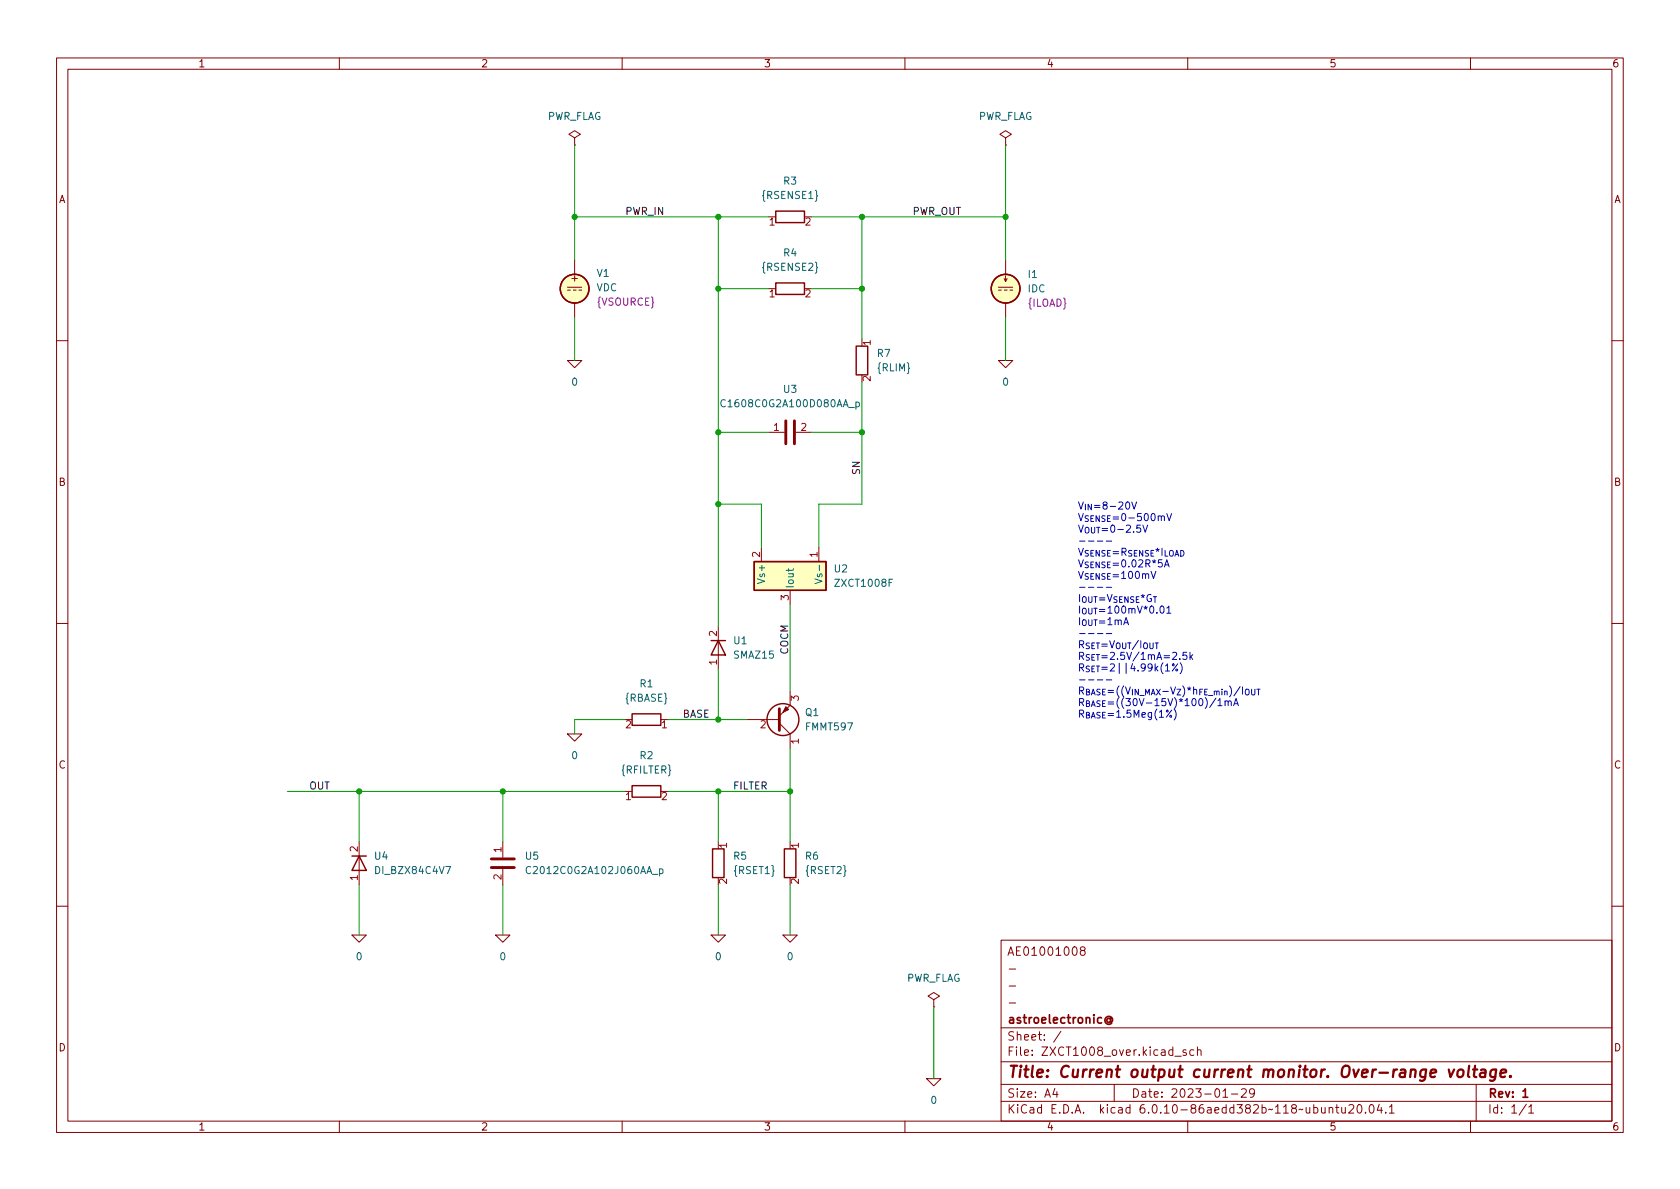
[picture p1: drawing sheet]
<svg xmlns="http://www.w3.org/2000/svg" width="297mm" height="210mm" viewBox="0 0 297 210" stroke-linecap="round" stroke-linejoin="round" font-family="sans-serif">
<g fill="none" stroke="#840000" stroke-width=".18">
<path d="M10 10.2h277v190.1h-277zM12 12.2h273v186.1h-273zM60 10.2v2M110 10.2v2M160 10.2v2M210 10.2v2M260 10.2v2M101.6 24.4l1-.7-1-.6-1 .6 1 .7v1.2M101.6 25.6h.1M177.8 24.4l1-.7-1-.6-1 .6 1 .7v1.2M177.8 25.6h.1M100.3 50.8h2.6"/>
<path d="M100.3 51.3h.5M101.3 51.3h.6M101.6 46v2.5M101.6 53.6v2.5M102.4 51.3h.5M176.5 50.8h2.6M176.5 51.3h.5M177.5 49.3l.3 .5 .3-.5M177.5 51.3h.6M177.8 46v2.5M177.8 48.8v1M177.8 53.6v2.5"/>
<path d="M178.6 51.3h.5M10 60.2h2M100.3 63.7h2.6l-1.3 1.3zM135.9 76.4h2.8M140.7 76.4h2.8M176.5 63.7h2.6l-1.3 1.3zM285 60.2h2M134.6 96.8v2.5M144.8 96.8v2.5M10 110.2h2M127 110.7v7.7M139.7 104.4v2.5"/>
<path d="M285 110.2h2M100.3 129.8h2.6l-1.3 1.3zM132.1 127.2h5.7M137.8 127.9l1.9 1.9v2.5M139.7 122.2v2.5l-1.9 1.9M63.5 148.8v7.7M88.9 148.8v2.8M88.9 153.7v2.8M10 160.2h2M62.2 165.3h2.6l-1.3 1.3zM87.6 165.3h2.6l-1.3 1.3zM125.7 165.3h2.6l-1.3 1.3z"/>
<path d="M138.4 165.3h2.6l-1.3 1.3zM165.1 176.8l1-.7-1-.6-1 .6 1 .7v1.2M165.1 178h.1M177 166.3h108v32h-108zM178.4 177.4h1.2M178.4 174.4h1.2M178.4 171.4h1.2M191.3 168.1l-.3-.3 .1-.2 .2-.2 .4 .1 .2 .2-.1 .2-.7 .2-.1 .3 .1 .4 .2 .1h.3l.3-.3v-.2l-.3-.3M285 160.2h2M60 198.3v2M110 198.3v2M160 198.3v2"/>
<path d="M163.8 190.7h2.6l-1.3 1.3zM177 194.8h108M177 191.8h108M177 187.8h108M177 181.8h108M186.5 192.5l-.4 1h1M186.9 193v1M187.6 182.4l-1.3 1.9M197 191.8v3M207.7 186.8h1.2M209.7 185.7l-.3-.1-.3 .2 .1 .3 .5 .1v.4h-.6M210 198.3v2"/>
<path d="M211.1 185.7l-.5-.1-.2 .3v.4l.1 .3h.6M211.7 185.8l.2-.2 .4 .1 .1 .9M211.7 185.1v1.5M216.2 194h.9M217.7 193.5h1.2M219.5 192.7l.6-.2 .2 .2 .1 .3-1 1h1M221.8 193.2l-.3 .3-.4-.1-.2-.2 .2-.6 .4-.1 .2 .2a.99 .99 0 0 1-.3 1.3h-.3M235 196l.2-.2 .4 .1v.9M235 195.8v1M236.1 195.8h.6M236.4 195.3v1.3l.3 .2M237.2 195.8l.1 1h.3l.3-.1"/>
<path d="M237.9 195.8v1M238.5 195.5l.6-.2 .2 .2 .1 .3-1 1h1M240.1 195.5l.2-.2a.81 .81 0 0 1 .6 .7 .81 .81 0 0 1-.3 .8h-.2a.81 .81 0 0 1-.3-1.3zM241.4 196.7v.1M242.3 195.4l.1-.1a.81 .81 0 0 1 .6 .7 .81 .81 0 0 1-.3 .8h-.1a.81 .81 0 0 1-.6-.6 .81 .81 0 0 1 .3-.8zM243.9 195.3l-.4 1h.9M244.2 195.8v1M245 196.7v.1M245.6 195.8l.5-.5v1.5M245.6 196.8h.9M260 198.3v2M261 191.8v6.5"/>
<path d="M269.9 195.3l-1.3 1.9M270.3 195.8l.4-.5v1.5M270.3 196.8h.9"/>
</g>
<path d="M196.3 180.2a.36 .36 0 0 0-.5 0 .36 .36 0 0 0 0 .5 .36 .36 0 0 0 .5-.1M196.3 180.1v.5l.2 .1a.63 .63 0 0 0-.2-1 .63 .63 0 0 0-.9 .4 .7 .7 0 0 0 .3 .9 .7 .7 0 0 0 .9-.1M269.3 193l.4-.5v1.5M269.3 194h.8" fill="none" stroke="#840000" stroke-width=".3"/>
<path d="M256.2 189.1l.3 1.4 .6-1.4M257.8 189.3a.52 .52 0 0 1 .6-.2 .52 .52 0 0 1 .4 .4l-.1 .6a.55 .55 0 0 1-.5 .4 .55 .55 0 0 1-.5-.4zM259.8 188.5l-.3 1.7 .3 .3M260.4 189.1h.8M260.8 188.5l-.2 1.7 .1 .2 .3 .1M261.9 189.2l.2-.1 .5 .1v1.3M262.7 189.6l-.7 .1a.4 .4 0 0 0-.3 .3 .4 .4 0 0 0 .2 .5l.7-.1M264.5 189.2a.66 .66 0 0 0-1 .3v.6l.1 .3 .2 .1 .6-.1M264.5 189.1l-.2 1.6a.6 .6 0 0 1-.9 .3M265.3 189.8l1-.2-.1-.4-.5-.1-.3 .3-.1 1 .2 .1 .6-.1M267.1 190.3v.1l-.1 .1v-.1l.1-.1-.1 .2" fill="none" stroke="#840000" stroke-width=".4"/>
<g fill="none" stroke="#840000" stroke-width=".25">
<path d="M137.2 37.3h5v2.1h-5zM137.2 50h5v2.1h-5zM151.4 61.2h2v5.1h-2zM133.3 99.3h12.7v5.1h-12.7zM125.7 113.3h2.6M127 113.3l1.3 2.5h-2.6zM111.8 138.9h5v2.1h-5zM111.8 126.2h5v2.1h-5zM62.2 151.4h2.6M63.5 151.4l1.3 2.5h-2.6zM126 150.1h2v5.1h-2zM138.7 150.1h2v5.1h-2z"/>
<circle cx="101.6" cy="51" r="2.54"/>
<circle cx="177.8" cy="51" r="2.54"/>
<circle cx="138.4" cy="127.2" r="2.82"/>
</g>
<g fill="#ffffc2" stroke="#ffffc2" stroke-width=".18">
<path d="M133.3 99.3h12.7v5.1h-12.7z"/>
<circle cx="177.8" cy="51" r="2.54"/>
<circle cx="101.6" cy="51" r="2.54"/>
</g>
<path d="M128.2 70.8a.6 .6 0 0 0-.8 .4 .6 .6 0 0 0 .6 .7l.2-.1M151.3 71.2l.4-.1 .2 .2-.1 .6h-.5M151.3 71.1v1.3M139.4 100.6v.4M140.3 100.6l-.2 .3h-1.1M144.1 102.4l1.3 .4-1.3 .4M93.8 153.3a.6 .6 0 0 0-.8 .5 .6 .6 0 0 0 .6 .7l.2-.1M116.6 153.7l.4-.1 .2 .3-.1 .5h-.5M116.6 153.6v1.3" fill="none" stroke="#006464" stroke-width=".18"/>
<path d="M138.9 74.4v4.1M140.5 74.4v4.1M137.8 125.3v3.9M86.9 153.4h4M86.9 151.9h4" fill="none" stroke="#840000" stroke-width=".51"/>
<path d="M138.9 125l.5 .5-1 .5z" fill="#840000" stroke="#840000" stroke-width=".18"/>
<g fill="none" stroke="#0000c2" stroke-width=".18">
<path d="M190.9 95.7h.9M192.5 95.7h.9M194 95.7h1M195.6 95.7h1M190.9 103.9h.9M190.9 112h.9M192.5 103.9h.9M192.5 112h.9M194 103.9h1M194 112h1M195.6 103.9h1M195.6 112h1"/>
<path d="M208.7 117.2a1.46 1.46 0 0 1 0 1.9M190.9 120.2h.9M192.5 120.2h.9M194 120.2h1M195.6 120.2h1M217.1 124.1l.2-.2 .3 .1 .1 .8M218.1 124.8l.4-1.3 .5 1.3M218.2 124.4h.6"/>
</g>
<g fill="none" stroke="#009600" stroke-width=".18">
<path d="M101.6 25.6v20.4M101.6 38.3h34.3M127 38.3v72.4M143.5 38.3h34.3M152.4 38.3v21.6M177.8 25.6v20.4M101.6 56.1v7.6M127 51h8.9M143.5 51h8.9M177.8 56.1v7.6M127 76.4h8.9M143.5 76.4h8.9"/>
<path d="M152.4 67.6v21.5h-7.6v7.7M127 89.1h7.6v7.7M127 118.4v8.8M139.7 106.9v15.3M50.8 139.9h59.7M63.5 139.9v8.9M88.9 139.9v8.9M110.5 127.2h-8.9v2.6M118.1 127.2h14M118.1 139.9h21.6M127 139.9v8.9M139.7 132.3v16.5"/>
<path d="M63.5 156.5v8.8M88.9 156.5v8.8M127 156.5v8.8M139.7 156.5v8.8M165.1 178v12.7"/>
</g>
<g fill="#009600" stroke="#009600" stroke-width=".18">
<circle cx="127" cy="38.3" r=".46"/>
<circle cx="127" cy="51" r=".46"/>
<circle cx="152.4" cy="76.4" r=".46"/>
<circle cx="152.4" cy="51" r=".46"/>
<circle cx="152.4" cy="38.3" r=".46"/>
<circle cx="101.6" cy="38.3" r=".46"/>
<circle cx="177.8" cy="38.3" r=".46"/>
<circle cx="127" cy="89.1" r=".46"/>
<circle cx="127" cy="76.4" r=".46"/>
<circle cx="127" cy="127.2" r=".46"/>
<circle cx="127" cy="139.9" r=".46"/>
<circle cx="139.7" cy="139.9" r=".46"/>
<circle cx="88.9" cy="139.9" r=".46"/>
<circle cx="63.5" cy="139.9" r=".46"/>
</g>
<text font-size="2.8" fill="#840000" x="178" y="190.6">Title: Current output current monitor. Over-range voltage.</text>
<g font-size="2.1" fill="#840000">
<text x="178" y="169">AE01001008</text>
<text x="178" y="184">Sheet: /</text>
<text x="178" y="181">astroelectronic@</text>
<text x="178" y="186.7">File: ZXCT1008_over.kicad_sch</text>
<text x="178" y="196.9">KiCad E.D.A. kicad 6.0.10-86aedd382b~118~ubuntu20.04.1</text>
<text x="178" y="194.1">Size: A4</text>
<text x="200" y="194.1">Date: 2023-01-29</text>
<text x="263" y="194.1">Rev: 1</text>
<text x="263" y="196.9">Id: 1/1</text>
</g>
<g font-size="1.8" fill="#840000">
<text x="35" y="11.9">1</text>
<text x="85" y="11.9">2</text>
<text x="135" y="11.9">3</text>
<text x="185" y="11.9">4</text>
<text x="235" y="11.9">5</text>
<text x="285" y="11.9">6</text>
<text x="10.3" y="35.9">A</text>
<text x="285.3" y="35.9">A</text>
<text x="101.1" y="49.8">+</text>
<text x="10.3" y="85.9">B</text>
<text x="285.3" y="85.9">B</text>
<text x="10.3" y="135.9">C</text>
<text x="285.3" y="135.9">C</text>
<text x="10.3" y="185.9">D</text>
<text x="285.3" y="185.9">D</text>
<text x="35" y="199.9">1</text>
<text x="85" y="199.9">2</text>
<text x="135" y="199.9">3</text>
<text x="185" y="199.9">4</text>
<text x="235" y="199.9">5</text>
<text x="285" y="199.9">6</text>
</g>
<g font-size="1.8" fill="#006464">
<text x="96.6" y="21.2">PWR_FLAG</text>
<text x="172.8" y="21.2">PWR_FLAG</text>
<text x="134.9" y="35.2">{RSENSE1}</text>
<text x="138.6" y="32.6">R3</text>
<text x="134.9" y="47.9">{RSENSE2}</text>
<text x="138.6" y="45.3">R4</text>
<text x="105.4" y="51.5">VDC</text>
<text x="105.6" y="49">V1</text>
<text x="181.7" y="51.7">IDC</text>
<text x="181.9" y="49.1">I1</text>
<text x="155.1" y="63.1">R7</text>
<text x="155.2" y="65.7">{RLIM}</text>
<text x="101.1" y="68.2">0</text>
<text x="138.6" y="69.5">U3</text>
<text x="177.3" y="68.2">0</text>
<text x="128.2" y="72">C1608C0G2A100D080AA_p</text>
<text x="147.5" y="101.2">U2</text>
<text x="135.3" y="102.8" transform="rotate(-90 135.3 102.8)">Vs+</text>
<text x="140.3" y="104.1" transform="rotate(-90 140.3 104.1)">Iout</text>
<text x="145.4" y="102.3" transform="rotate(-90 145.4 102.3)">Vs-</text>
<text x="147.9" y="103.8">ZXCT1008F</text>
<text x="129.8" y="113.9">U1</text>
<text x="129.8" y="116.5">SMAZ15</text>
<text x="110.5" y="124.1">{RBASE}</text>
<text x="113.2" y="121.5">R1</text>
<text x="142.4" y="126.6">Q1</text>
<text x="142.6" y="129.2">FMMT597</text>
<text x="101.1" y="134.2">0</text>
<text x="109.9" y="136.8">{RFILTER}</text>
<text x="113.2" y="134.2">R2</text>
<text x="66.3" y="152">U4</text>
<text x="66.6" y="154.6">DI_BZX84C4V7</text>
<text x="92.9" y="152">U5</text>
<text x="93.8" y="154.6">C2012C0G2A102J060AA_p</text>
<text x="129.7" y="152">R5</text>
<text x="129.8" y="154.6">{RSET1}</text>
<text x="142.4" y="152">R6</text>
<text x="142.5" y="154.6">{RSET2}</text>
<text x="63" y="169.8">0</text>
<text x="88.4" y="169.8">0</text>
<text x="126.5" y="169.8">0</text>
<text x="139.2" y="169.8">0</text>
<text x="160.1" y="173.6">PWR_FLAG</text>
<text x="164.6" y="195.2">0</text>
</g>
<g font-size="1.8" fill="#0f0f0f">
<text x="110.5" y="38">PWR_IN</text>
<text x="161.3" y="38">PWR_OUT</text>
<text x="152.1" y="84.1" transform="rotate(-90 152.1 84.1)">SN</text>
<text x="139.4" y="115.8" transform="rotate(-90 139.4 115.8)">COCM</text>
<text x="120.6" y="126.9">BASE</text>
<text x="54.6" y="139.6">OUT</text>
<text x="129.5" y="139.6">FILTER</text>
</g>
<g font-size="1.8" fill="#a90000">
<text x="136" y="39.9">1</text>
<text x="142.4" y="39.9">2</text>
<text x="136" y="52.6">1</text>
<text x="142.4" y="52.6">2</text>
<text x="153.9" y="61.1" transform="rotate(-90 153.9 61.1)">1</text>
<text x="153.9" y="67.4" transform="rotate(-90 153.9 67.4)">2</text>
<text x="136.8" y="76.2">1</text>
<text x="141.6" y="76.2">2</text>
<text x="134.4" y="98.5" transform="rotate(-90 134.4 98.5)">2</text>
<text x="144.5" y="98.5" transform="rotate(-90 144.5 98.5)">1</text>
<text x="139.4" y="106.2" transform="rotate(-90 139.4 106.2)">3</text>
<text x="126.7" y="112.5" transform="rotate(-90 126.7 112.5)">2</text>
<text x="126.7" y="117.6" transform="rotate(-90 126.7 117.6)">1</text>
<text x="141.2" y="123.9" transform="rotate(-90 141.2 123.9)">3</text>
<text x="110.6" y="128.8">2</text>
<text x="117" y="128.8">1</text>
<text x="134.4" y="128.8">2</text>
<text x="141.2" y="131.6" transform="rotate(-90 141.2 131.6)">1</text>
<text x="110.6" y="141.5">1</text>
<text x="117" y="141.5">2</text>
<text x="128.5" y="150" transform="rotate(-90 128.5 150)">1</text>
<text x="141.2" y="150" transform="rotate(-90 141.2 150)">1</text>
<text x="63.2" y="155.7" transform="rotate(-90 63.2 155.7)">1</text>
<text x="63.2" y="150.6" transform="rotate(-90 63.2 150.6)">2</text>
<text x="88.6" y="155.6" transform="rotate(-90 88.6 155.6)">2</text>
<text x="88.6" y="150.7" transform="rotate(-90 88.6 150.7)">1</text>
<text x="128.5" y="156.3" transform="rotate(-90 128.5 156.3)">2</text>
<text x="141.2" y="156.3" transform="rotate(-90 141.2 156.3)">2</text>
</g>
<g font-size="1.8" fill="#840084">
<text x="105.6" y="54">{VSOURCE}</text>
<text x="181.8" y="54.2">{ILOAD}</text>
</g>
<g font-size="1.8" fill="#0000c2">
<text x="190.5" y="90.1">V_{IN}=8-20V</text>
<text x="190.5" y="92.1">V_{SENSE}=0-500mV</text>
<text x="190.5" y="94.2">V_{OUT}=0-2.5V</text>
<text x="190.5" y="98.3">V_{SENSE}=R_{SENSE}*I_{LOAD}</text>
<text x="190.5" y="100.3">V_{SENSE}=0.02R*5A</text>
<text x="190.5" y="102.4">V_{SENSE}=100mV</text>
<text x="190.5" y="106.5">I_{OUT}=V_{SENSE}*G_{T}</text>
<text x="190.5" y="108.5">I_{OUT}=100mV*0.01</text>
<text x="190.5" y="110.5">I_{OUT}=1mA</text>
<text x="190.5" y="114.6">R_{SET}=V_{OUT}/I_{OUT}</text>
<text x="190.5" y="116.7">R_{SET}=2.5V/1mA=2.5k</text>
<text x="190.5" y="118.7">R_{SET}=2||4.99k(1%)</text>
<text x="190.5" y="122.8">R_{BASE}=((V_{IN_MAX}-V_{Z})*h_{FE_min})/I_{OUT}</text>
<text x="190.5" y="124.9">R_{BASE}=((30V-15V)*100)/1mA</text>
<text x="190.5" y="126.9">R_{BASE}=1.5Meg(1%)</text>
</g>
</svg>
